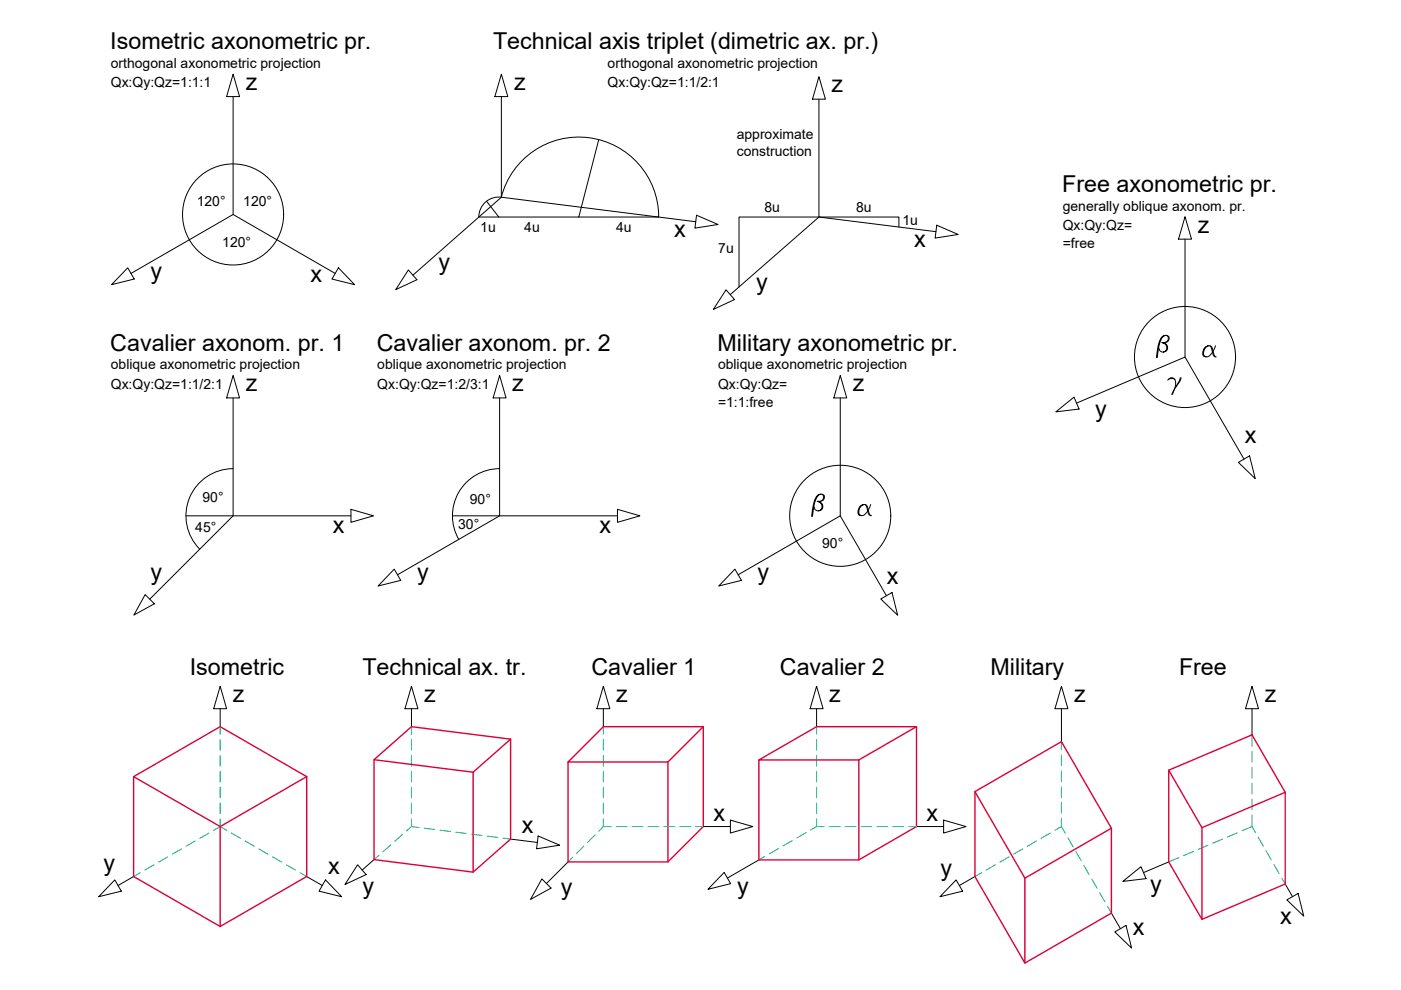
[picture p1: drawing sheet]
<svg xmlns="http://www.w3.org/2000/svg" width="297mm" height="210mm" viewBox="0 0 297 210" stroke-linecap="round" stroke-linejoin="round" font-family="sans-serif">
<!-- layer: 0 -->
<g fill="none" stroke="#000" stroke-width=".21">
<path d="M49.4 15.7l1.4 4.8h-2.8zM106.3 15.7l1.4 4.8h-2.8zM173.6 16.3l1.4 4.7h-2.7zM49.4 20.5v25l21.7 12.5M106.3 20.5v21.3l-18.8 16.5M110.9 33.9a16.9 16.9 0 0 1 18.4-3.5 16.9 16.9 0 0 1 10.4 15.6h-38.2a4.2 4.2 0 0 1 4.8-4.2 17 17 0 0 1 4.6-7.9zM126.9 29.6l-4.2 16.4M173.6 21v25l24.8 3.1M27.1 56.8l1.4 2.4-4.8 1.2zM49.4 45.5l-21.6 12.5M71.8 56.8l3.4 3.6-4.8-1.2zM86.6 57.2l1.8 2.1-4.5 2.1z"/>
<path d="M103.2 42.7l2.6 3.3M106.3 41.8l41.2 5.2M147.7 45.6l4.5 2-4.9 .8zM173.6 46l-18.8 16.5M190.6 48.1v-2.1h-33.9v14.8M198.6 47.8l4.6 1.9-4.9 .8zM251.2 45.9l1.4 4.8h-2.7zM251.2 50.7v25M49.4 79.6l1.4 4.8h-2.8zM105.9 79.6l1.4 4.8h-2.7zM153.9 61.4l1.8 2.1-4.5 2.1zM178.1 79.6l1.4 4.8h-2.7z"/>
<path d="M245.2 75.8l.3-2.3a4 4 0 0 1 1-2.2l.5-.2a2.04 2.04 0 0 0-1.1 1.7l-.5 3M245.7 73.8a.97 .97 0 0 0 1.5 .7 .97 .97 0 0 0-.2-1.7l-.6-.2a1.04 1.04 0 0 1 1 .9 1.04 1.04 0 0 1-.7 1.1M247 71.1h.4l.5 .3a.92 .92 0 0 1-.9 1.2h-.6M247.4 71.1l.3 .3a.95 .95 0 0 1-.7 1.2M49.4 99.4a10 10 0 0 0-9.2 6.1 10 10 0 0 0 2.2 10.9M49.4 84.4v25l-17.6 17.6M105.9 99.4a10 10 0 0 0-8.6 15M105.9 84.4v25l-21.6 12.5M178.1 84.4v25M223.9 87.3l3.8-3.1 1.1 2.5zM228.2 85.5l23-9.8 12.5 21.6M247.6 80.6a.89 .89 0 0 1 1.5-.2 3.6 3.6 0 0 1-.5 3.2"/>
<path d="M247.7 80.4l.4-.1h.7l.3 .1M250.3 80.1l-1 2M250.4 80.1l-.3 .8-1.7 2.7M262.6 98l2.3-1.3 1.2 4.8zM39.4 109.4h35M74.4 108l4.8 1.4-4.8 1.3zM95.9 109.4h35M130.9 108l4.8 1.4-4.8 1.3zM172.1 109.5l.3-2.4a3.9 3.9 0 0 1 1-2.2l.5-.1a4 4 0 0 0-1.5 3.3l-.1 1.4M172.6 107.5a.97 .97 0 0 0 1.5 .6 .97 .97 0 0 0-.2-1.6l-.6-.2a1.04 1.04 0 0 1 1 .9 1.04 1.04 0 0 1-.7 1.1M173.9 104.8h.4l.5 .3a.92 .92 0 0 1-.9 1.2h-.6M174.3 104.8a.84 .84 0 0 1 .3 .8 .84 .84 0 0 1-.7 .7"/>
<path d="M178.1 109.4l9.8 16.9M178.1 109.4l-21.6 12.5M30.8 126.1l1.9 1.9-4.3 2.4zM83.6 120.7l1.4 2.4-4.8 1.1zM155.8 120.7l1.4 2.4-4.8 1.1zM186.7 127l2.4-1.4 1.2 4.8zM46.7 145.5l1.3 4.8h-2.7zM46.7 150.3v3.8M87.2 145.5l1.4 4.8h-2.7zM87.2 150.3v3.8M127.9 145.5l1.4 4.8h-2.8zM127.9 150.3v3.8"/>
<path d="M173.1 145.5l1.4 4.8h-2.7zM173.1 150.3v3.8M225 145.5l1.4 4.8h-2.7zM225 150.3v6.9M265.5 145.5l1.3 4.8h-2.7zM265.5 150.3v5.5M108.3 177.9l5.6 .7M114.1 177.2l4.6 2-4.9 .8zM149.1 175.2h5.8M154.9 173.9l4.7 1.3-4.7 1.4zM194.3 175.2h5.8M200.1 173.9l4.7 1.3-4.7 1.4z"/>
<path d="M24.3 186.6l1.4 2.3-4.8 1.2zM28.3 185.8l-3.3 1.9M65 185.8l3.3 1.9M69 186.6l3.4 3.5-4.8-1.2zM75.8 183.4l1.8 2-4.5 2.1zM79.3 182.3l-2.5 2.2M114.9 186.4l1.9 1.9-4.3 2.4zM120.4 182.7l-4.5 4.6M153.5 185l1.4 2.4-4.8 1.2zM160.9 182.3l-6.7 3.9M202.7 186.6l1.4 2.3-4.8 1.2zM206.7 185.8l-3.3 1.9"/>
<path d="M235.6 193.6l1.9 3.3M236.4 197.6l2.3-1.4 1.2 4.8zM238.1 186.9l3.8-3.1 1.1 2.5zM247.8 182.7l-5.4 2.3M272.5 187.4l1.5 2.7M272.8 190.8l2.4-1.4 1.2 4.8z"/>
<circle cx="49.4" cy="45.5" r="10.7"/>
<circle cx="251.2" cy="75.7" r="10.7"/>
<circle cx="178.1" cy="109.4" r="10.7"/>
</g>
<!-- layer: _ takart -->
<g fill="none" stroke="#00b88a" stroke-width=".21">
<path d="M46.7 154.1v1.6M46.7 156.8v2.3M87.2 154.1v1.6M87.2 156.8v2.3M127.9 154.1v1.6M127.9 156.8v2.3M173.1 154.1v1.6M173.1 156.8v2.3M225 157.2v1.8M265.5 155.8v2.4M265.5 159.4v2.2M38.5 180l-2 1.1"/>
<path d="M41.4 178.3l-2 1.1M44.3 176.6l-1.9 1.1M46.7 160.2v2.2M46.7 163.5v2.3M46.7 166.9v2.2M46.7 170.3v2.2M46.7 173.6v1.6M46.7 175.2l1.4 .9M46.7 175.2l-1.4 .9M49.1 176.6l1.9 1.1M52 178.3l1.9 1.1M54.9 180l1.9 1.1"/>
<path d="M82.8 179.1l-1.6 1.5M85.4 176.9l-1.7 1.5M87.2 175.2l1.6 .3M87.2 175.2l-1 1M87.2 160.2v2.2M87.2 163.5v2.3M87.2 166.9v2.2M87.2 170.3v2.2M87.2 173.6v1.6M90 175.6l2.2 .3M93.3 176l2.2 .3M96.6 176.4l2.3 .3"/>
<path d="M100 176.9l2.2 .2M103.3 177.3l2.2 .3M106.6 177.7l1.7 .2M123.8 179.4l-1.6 1.6M126.2 177l-1.6 1.6M127.9 175.2l-.9 1M127.9 160.2v2.2M127.9 163.5v2.3M127.9 166.9v2.2M127.9 170.3v2.2M127.9 173.6v1.6M127.9 175.2h1.7"/>
<path d="M130.7 175.2h2.2M134 175.2h2.3M137.4 175.2h2.2M140.8 175.2h2.2M144.1 175.2h2.3M147.5 175.2h1.6M165.1 179.9l-2 1.1M168 178.2l-2 1.1M170.9 176.5l-1.9 1.2M173.1 175.2h1.7M173.1 175.2l-1.2 .8M173.1 160.2v2.2"/>
<path d="M173.1 163.5v2.3M173.1 166.9v2.2M173.1 170.3v2.2M173.1 173.6v1.6M175.9 175.2h2.2M179.2 175.2h2.3M182.6 175.2h2.2M186 175.2h2.2M189.3 175.2h2.3M192.7 175.2h1.6M216.8 180l-1.9 1.1M219.8 178.3l-2 1.1"/>
<path d="M222.7 176.6l-2 1.1M225 175.2l.9 1.5M225 175.2l-1.4 .9M225 160.1v2.2M225 163.4v2.3M225 166.8v2.3M225 170.2v2.2M225 173.5v1.7M226.4 177.6l1.1 2M256.1 179.2l-2 .9M259.2 177.9l-2.1 .9M262.3 176.6l-2.1 .9"/>
<path d="M265.5 175.2l.7 1.3M265.5 175.2l-2.2 .9M265.5 162.7v2.3M265.5 166.1v2.2M265.5 169.4v2.3M265.5 172.8v2.4M266.7 177.5l1.2 1.9M29.7 185l-1.4 .8M32.6 183.4l-1.9 1.1M35.6 181.7l-2 1.1M57.8 181.7l1.9 1.1M60.7 183.4l1.9 1.1"/>
<path d="M63.6 185l1.4 .8M80.3 181.4l-1 .9M121.4 181.8l-1 .9M162.2 181.6l-1.3 .7M208.1 185l-1.4 .8M211 183.4l-1.9 1.1M213.9 181.7l-1.9 1.1M228.1 180.5l1.1 2M229.8 183.5l1.1 1.9M231.5 186.4l1.1 1.9M233.2 189.3l1.1 1.9M234.8 192.2l.8 1.4"/>
<path d="M249.9 181.8l-2.1 .9M253 180.5l-2 .9M268.4 180.4l1.1 1.9M270.1 183.3l1.1 1.9M271.8 186.2l.7 1.2"/>
</g>
<!-- layer: _ vastag -->
<g fill="none" stroke="#dd0037" stroke-width=".3">
<path d="M108.3 156.7l-8 7M149.1 154.1l-7.5 7.5M194.3 154.1l-12.2 7M28.3 164.7l18.4-10.6 18.3 10.6M28.3 164.7l18.4 10.5 18.3-10.5v21.1l-18.3 10.6-18.4-10.6zM46.7 175.2v21.2M79.3 161.1l7.9-7 21.1 2.6v21.2l-8 7-21-2.6zM79.3 161.1l21 2.6v21.2M120.4 161.6v21.1h21.2l7.5-7.5v-21.1h-21.2l-7.5 7.5h21.2v21.1M160.9 161.1v21.2h21.2l12.2-7.1v-21.1h-21.2l-12.2 7h21.2v21.2M206.7 167.8l18.3-10.6 10.6 18.4v18l-18.3 10.6-10.6-18.4zM206.7 167.8l10.6 18.4"/>
<path d="M235.6 175.6l-18.3 10.6v18M247.8 163.3v19.4l7 12.2 17.7-7.5v-19.4M247.8 163.3l17.7-7.5 7 12.2-17.7 7.5zM254.8 175.5v19.4"/>
</g>
<text font-size="5.7" x="254" y="76.9">a</text>
<text font-size="5.3" x="181" y="110.4">a</text>
<g font-size="4.9">
<text x="23.4" y="10.4">Isometric axonometric pr.</text>
<text x="104.5" y="10.4">Technical axis triplet (dimetric ax. pr.)</text>
<text x="52.1" y="19.1">z</text>
<text x="109" y="19.1">z</text>
<text x="176.3" y="19.6">z</text>
<text x="225.2" y="40.7">Free axonometric pr.</text>
<text x="142.9" y="50.2">x</text>
<text x="193.9" y="52.3">x</text>
<text x="253.9" y="49.3">z</text>
<text x="31.9" y="59.1">y</text>
<text x="65.8" y="59.7">x</text>
<text x="93" y="57.3">y</text>
<text x="160.3" y="61.6">y</text>
<text x="23.4" y="74.3">Cavalier axonom. pr. 1</text>
<text x="79.9" y="74.3">Cavalier axonom. pr. 2</text>
<text x="152.1" y="74.3">Military axonometric pr.</text>
<text x="52.1" y="83">z</text>
<text x="108.6" y="83">z</text>
<text x="180.8" y="83">z</text>
<text x="232.2" y="88.4">y</text>
<text x="263.9" y="94">x</text>
<text x="70.6" y="113.1">x</text>
<text x="127.1" y="113.1">x</text>
<text x="31.9" y="123">y</text>
<text x="88.4" y="123">y</text>
<text x="160.6" y="123">y</text>
<text x="188.1" y="123.9">x</text>
<text x="40.2" y="143.2">Isometric</text>
<text x="76.8" y="143.2">Technical ax. tr.</text>
<text x="125.4" y="143.2">Cavalier 1</text>
<text x="165.4" y="143.2">Cavalier 2</text>
<text x="210" y="143.2">Military</text>
<text x="250" y="143.2">Free</text>
<text x="49.4" y="148.8">z</text>
<text x="89.9" y="148.8">z</text>
<text x="130.6" y="148.8">z</text>
<text x="175.8" y="148.8">z</text>
<text x="227.7" y="148.8">z</text>
<text x="268.1" y="148.8">z</text>
<text x="110.7" y="176.7">x</text>
<text x="151.3" y="174.1">x</text>
<text x="196.5" y="174.1">x</text>
<text x="22" y="184.7">y</text>
<text x="69.6" y="185.3">x</text>
<text x="199.4" y="185.8">y</text>
<text x="76.9" y="189.6">y</text>
<text x="118.9" y="189.7">y</text>
<text x="156.3" y="189.6">y</text>
<text x="243.9" y="189.1">y</text>
<text x="271.4" y="195.9">x</text>
<text x="240.2" y="198.2">x</text>
</g>
<g font-size="3">
<text x="23.5" y="14.4">orthogonal axonometric projection</text>
<text x="128.8" y="14.4">orthogonal axonometric projection</text>
<text x="23.5" y="18.5">Qx:Qy:Qz=1:1:1</text>
<text x="128.8" y="18.5">Qx:Qy:Qz=1:1/2:1</text>
<text x="156.2" y="29.5">approximate</text>
<text x="156.2" y="33">construction</text>
<text x="41.7" y="43.7">120°</text>
<text x="51.6" y="43.7">120°</text>
<text x="162.1" y="44.9">8u</text>
<text x="181.5" y="44.9">8u</text>
<text x="191.3" y="47.6">1u</text>
<text x="225.3" y="44.6">generally oblique axonom. pr.</text>
<text x="47.1" y="52.3">120°</text>
<text x="101.8" y="49.3">1u</text>
<text x="111.2" y="49.3">4u</text>
<text x="130.6" y="49.3">4u</text>
<text x="152.3" y="53.7">7u</text>
<text x="225.3" y="52.5">=free</text>
<text x="225.3" y="48.7">Qx:Qy:Qz=</text>
<text x="23.5" y="78.3">oblique axonometric projection</text>
<text x="23.5" y="82.4">Qx:Qy:Qz=1:1/2:1</text>
<text x="80" y="82.4">Qx:Qy:Qz=1:2/3:1</text>
<text x="80" y="78.3">oblique axonometric projection</text>
<text x="152.2" y="82.4">Qx:Qy:Qz=</text>
<text x="152.2" y="78.3">oblique axonometric projection</text>
<text x="152.2" y="86.2">=1:1:free</text>
<text x="42.9" y="106.5">90°</text>
<text x="99.6" y="106.8">90°</text>
<text x="41.4" y="112.8">45°</text>
<text x="97.2" y="112.1">30°</text>
<text x="174.3" y="116.1">90°</text>
</g>
</svg>
